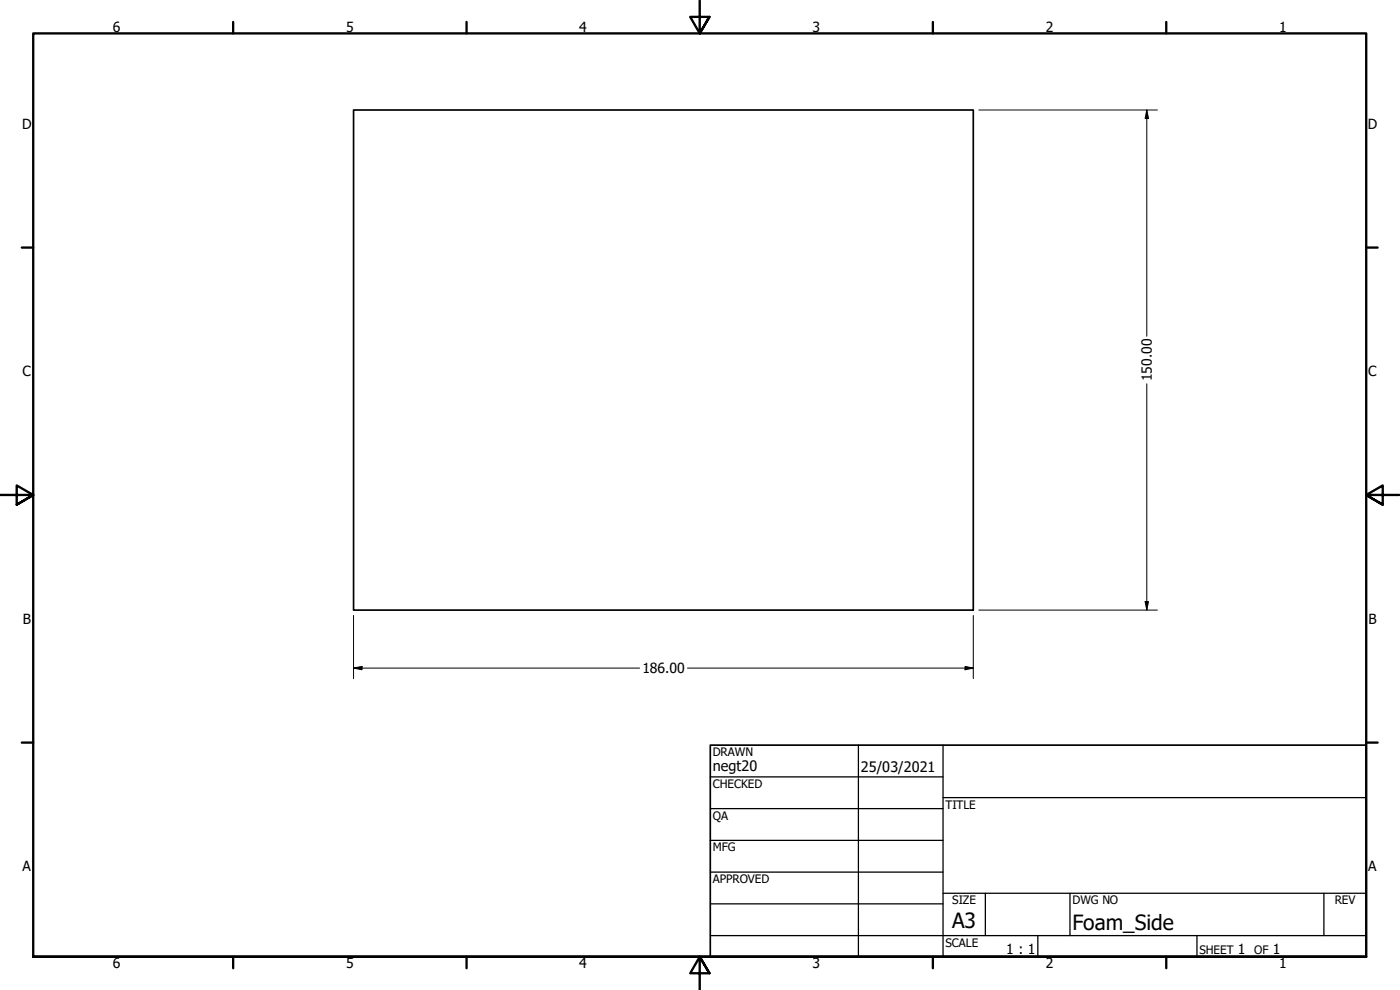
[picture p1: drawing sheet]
<svg xmlns="http://www.w3.org/2000/svg" width="420mm" height="297mm" viewBox="0 0 420 297" stroke-linecap="round" stroke-linejoin="round" font-family="sans-serif">
<!-- layer: Visible (ANSI) -->
<path d="M106.1 33h186v150.1h-186z" fill="none" stroke="#000" stroke-width=".51"/>
<!-- layer: Border (ANSI) -->
<g fill="none" stroke="#000" stroke-width=".7">
<path d="M70 6.6v3.4M140 6.6v3.4M210 0v10l-2.9-4.9h5.8l-2.9 4.9 2.9-4.9M280 6.6v3.4M350 6.6v3.4M6.5 74.3h3.5M410 74.3h3.4M0 148.5h10l-5-2.8v5.7l5-2.9-5 2.9M420 148.5h-10l5-2.8v5.7l-5-2.9 5 2.9M6.5 222.8h3.5M410 222.8h3.4M10 287.1v-277.1h400v277.1h-400h400"/>
<path d="M70 287.1v3.4M140 287.1v3.4M212.9 292l-2.9-4.9 2.9 4.9h-5.8l2.9-4.9v9.9M280 287.1v3.4M350 287.1v3.4"/>
</g>
<!-- layer: Title (ANSI) -->
<g fill="none" stroke="#000" stroke-width=".38">
<path d="M213.2 233.1h69.8M257.6 223.6v63.5M283 239.3h127M283 223.6v63.5M213.2 242.6h69.8M213.2 252.1h69.8M213.2 261.7h69.8M213.2 271.2h69.8M283 268h127M295.7 268v12.7M321.1 268v12.7M397.3 268v12.7"/>
<path d="M213.2 280.7h196.8M311.5 280.7v6.4M359.2 280.7v6.4"/>
</g>
<path d="M213.2 223.6h196.8v63.5h-196.8z" fill="none" stroke="#000" stroke-width=".51"/>
<!-- layer: Dimension (ANSI) -->
<path d="M293.8 33h53.5M344.2 33l.5 2.5h-1zM344.2 33v67.9M344.2 115.2v67.9M106.1 184.6v19M289.6 199.9l2.5 .6-2.5 .5zM292.1 184.6v19M293.8 183.1h53.5M343.7 180.5h1l-.5 2.6zM106.1 200.5l2.5-.6v1.1zM106.1 200.5h85.9M206.3 200.5h85.8" fill="none" stroke="#000" stroke-width=".3"/>
<g fill="#000">
<path d="M344.2 33l.5 2.5h-1z" fill-rule="evenodd"/>
<path d="M106.1 200.5l2.5-.6v1.1z" fill-rule="evenodd"/>
<path d="M343.7 180.5h1l-.5 2.6z" fill-rule="evenodd"/>
<path d="M289.6 199.9l2.5 .6-2.5 .5z" fill-rule="evenodd"/>
</g>
<g font-size="6.3">
<text x="285.8" y="278.6">A3</text>
<text x="321.9" y="279">Foam_Side</text>
</g>
<g font-size="4.3">
<text x="213.9" y="231.4">negt20</text>
<text x="258.4" y="231.6">25/03/2021</text>
</g>
<g font-size="4.2">
<text x="33.8" y="9.6">6</text>
<text x="103.9" y="9.6">5</text>
<text x="173.9" y="9.6">4</text>
<text x="243.8" y="9.6">3</text>
<text x="313.9" y="9.6">2</text>
<text x="383.9" y="9.6">1</text>
<text x="6.7" y="38.7">D</text>
<text x="410.5" y="38.7">D</text>
<text x="6.8" y="113">C</text>
<text x="410.7" y="113">C</text>
<text x="345.7" y="114.4" transform="rotate(-90 345.7 114.4)">150.00</text>
<text x="6.9" y="187.2">B</text>
<text x="410.7" y="187.2">B</text>
<text x="192.8" y="202">186.00</text>
<text x="6.8" y="261.4">A</text>
<text x="410.7" y="261.4">A</text>
<text x="302" y="286.3">1 : 1</text>
<text x="371.5" y="286.2">1</text>
<text x="382" y="286.2">1</text>
<text x="33.8" y="290.5">6</text>
<text x="103.9" y="290.5">5</text>
<text x="173.9" y="290.5">4</text>
<text x="243.8" y="290.5">3</text>
<text x="313.9" y="290.5">2</text>
<text x="383.9" y="290.5">1</text>
</g>
<g font-size="3.5">
<text x="213.9" y="226.9">DRAWN</text>
<text x="213.9" y="236.4">CHECKED</text>
<text x="213.9" y="245.9">QA</text>
<text x="283.8" y="242.6">TITLE</text>
<text x="213.9" y="255.4">MFG</text>
<text x="213.9" y="265">APPROVED</text>
<text x="285.8" y="271.3">SIZE</text>
<text x="321.9" y="271.3">DWG NO</text>
<text x="400.6" y="271.3">REV</text>
<text x="283.8" y="284">SCALE</text>
<text x="360" y="286.2">SHEET</text>
<text x="376.4" y="286.2">OF</text>
</g>
</svg>
